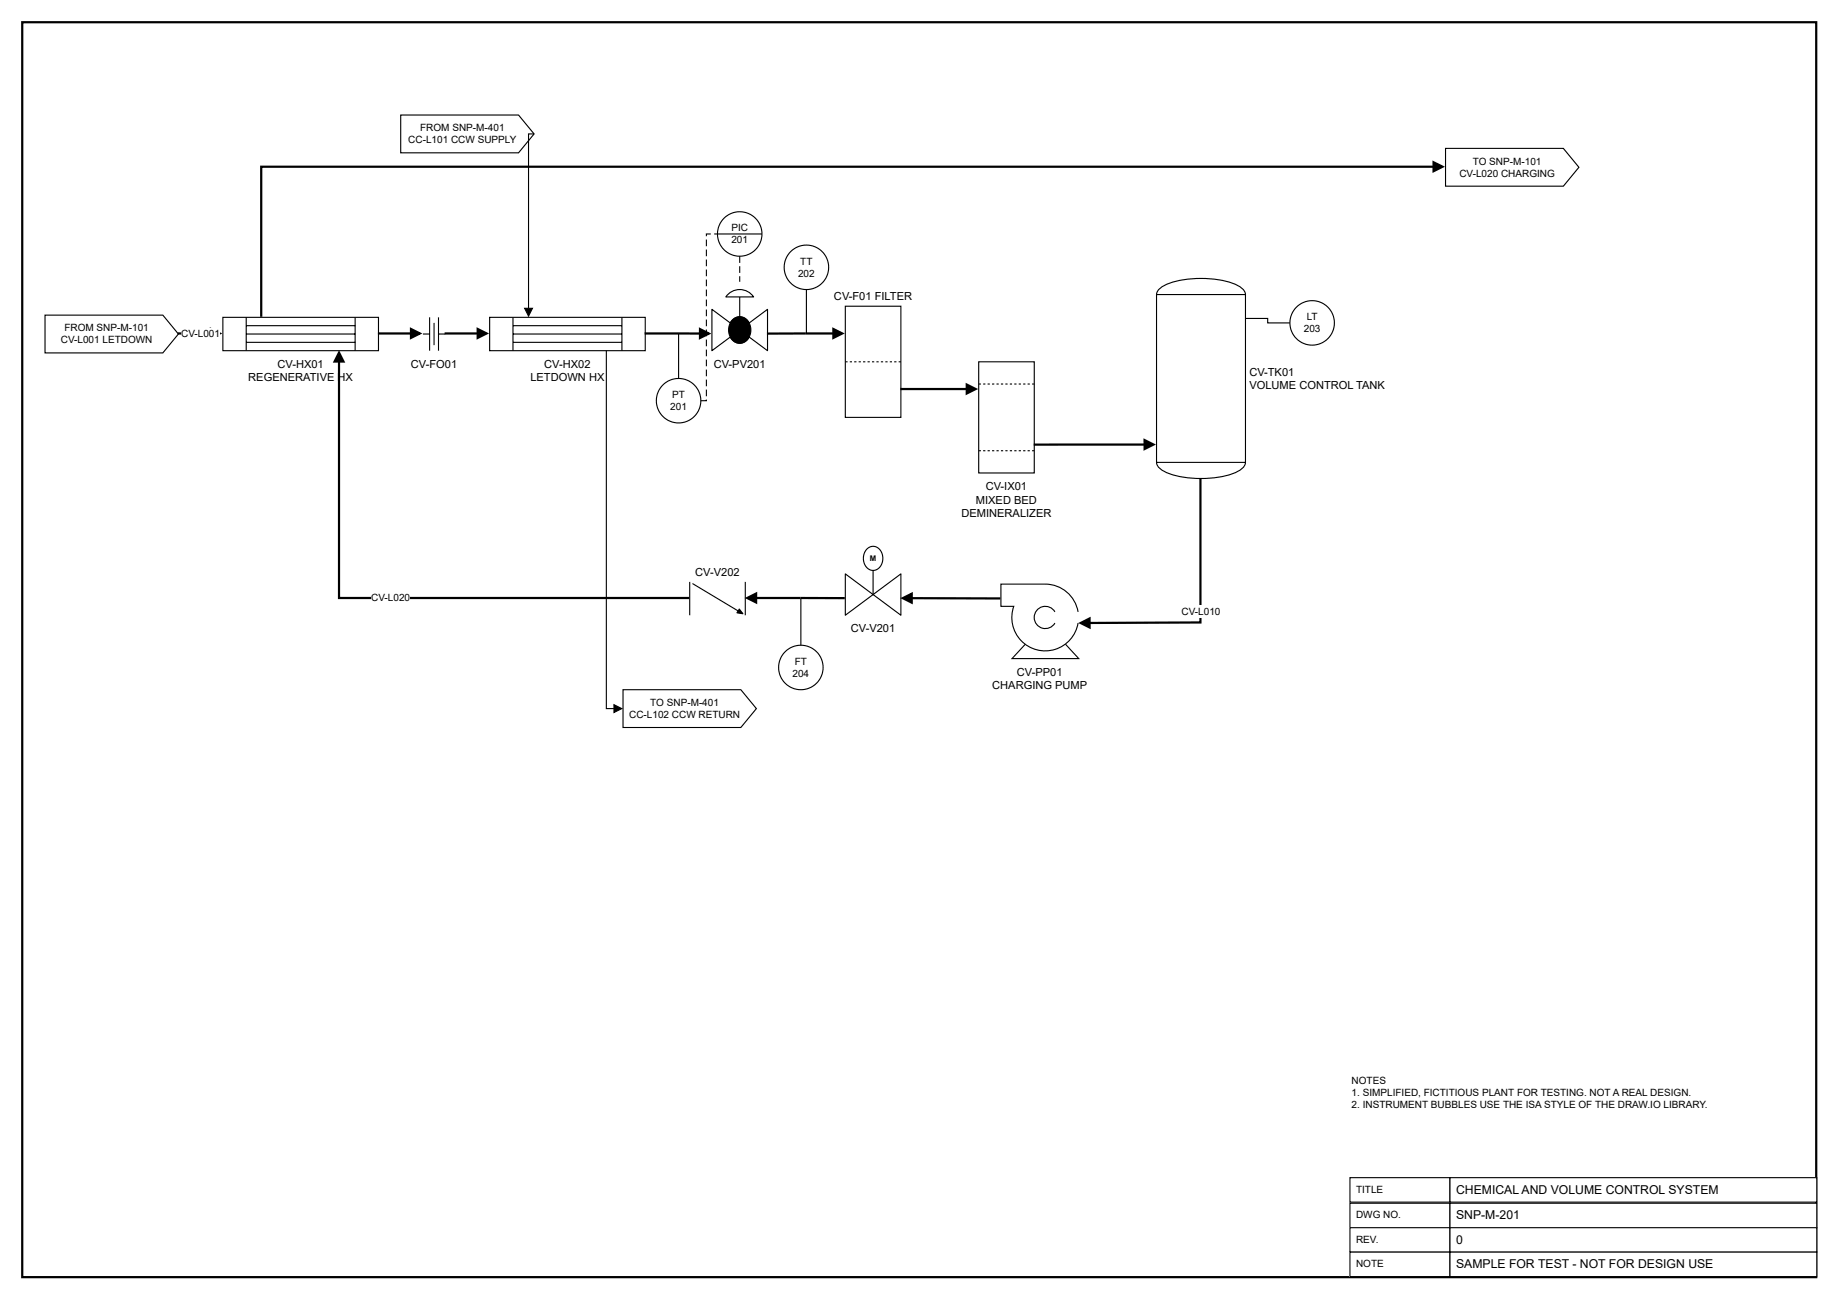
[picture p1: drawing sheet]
<svg xmlns="http://www.w3.org/2000/svg" width="420mm" height="297mm" viewBox="0 0 420 297" stroke-linecap="round" stroke-linejoin="round" font-family="sans-serif">
<path d="M5.1 5.1h409.2v286.2h-409.2z" fill="none" stroke="#000" stroke-width=".51"/>
<path d="M308 268.6h22.8v5.6h-22.8z" fill="#fff"/>
<path d="M308 268.6h22.8v5.6h-22.8z" fill="none" stroke="#000" stroke-width=".25"/>
<path d="M330.8 268.6h83.6v5.6h-83.6z" fill="#fff"/>
<path d="M330.8 268.6h83.6v5.6h-83.6z" fill="none" stroke="#000" stroke-width=".25"/>
<path d="M308 274.5h22.8v5.6h-22.8z" fill="#fff"/>
<path d="M308 274.5h22.8v5.6h-22.8z" fill="none" stroke="#000" stroke-width=".25"/>
<path d="M330.8 274.5h83.6v5.6h-83.6z" fill="#fff"/>
<path d="M330.8 274.5h83.6v5.6h-83.6z" fill="none" stroke="#000" stroke-width=".25"/>
<path d="M308 280.1h22.8v5.5h-22.8z" fill="#fff"/>
<path d="M308 280.1h22.8v5.5h-22.8z" fill="none" stroke="#000" stroke-width=".25"/>
<path d="M330.8 280.1h83.6v5.5h-83.6z" fill="#fff"/>
<path d="M330.8 280.1h83.6v5.5h-83.6z" fill="none" stroke="#000" stroke-width=".25"/>
<path d="M308 285.6h22.8v5.6h-22.8z" fill="#fff"/>
<path d="M308 285.6h22.8v5.6h-22.8z" fill="none" stroke="#000" stroke-width=".25"/>
<path d="M330.8 285.6h83.6v5.6h-83.6z" fill="#fff"/>
<path d="M330.8 285.6h83.6v5.6h-83.6z" fill="none" stroke="#000" stroke-width=".25"/>
<path d="M10.3 71.9h26.8l3.6 4.3-3.6 4.3h-26.8z" fill="#fff"/>
<path d="M10.3 71.9h26.8l3.6 4.3-3.6 4.3h-26.8z" fill="none" stroke="#000" stroke-width=".25"/>
<path d="M50.8 72.4h35.5v7.6h-35.5z" fill="#fff"/>
<path d="M50.8 72.4h35.5v7.6h-35.5zM56.2 72.4v7.6M56.2 74.3h24.8M56.2 76.2h24.8M56.2 78.1h24.8M81 72.4v7.6M96.5 76.2h1.5M98 72.4v7.6M99 73.7v5M100 76.2h1.6M100 72.4v7.6" fill="none" stroke="#000" stroke-width=".25"/>
<path d="M111.7 72.4h35.5v7.6h-35.5z" fill="#fff"/>
<path d="M111.7 72.4h35.5v7.6h-35.5zM117 72.4v7.6M117 74.3h24.9M117 76.2h24.9M117 78.1h24.9M141.9 72.4v7.6M168.7 67.7v7.6" fill="none" stroke="#000" stroke-width=".25"/>
<path d="M166 67.2a3.8 3.8 0 0 1 5.9 .5h-6.3z" fill="#fff"/>
<path d="M166 67.2a3.8 3.8 0 0 1 5.9 .5h-6.3z" fill="none" stroke="#000" stroke-width=".25"/>
<path d="M167.1 73a2.49 2.49 0 0 1 2.8-.4 2.49 2.49 0 0 1 1.4 2.5 2.6 2.6 0 0 1-1 2.6 2.6 2.6 0 0 1-2.8 .2 3.4 3.4 0 0 1-.4-4.9z" fill="#fff"/>
<path d="M167.1 73a2.49 2.49 0 0 1 2.8-.4 2.49 2.49 0 0 1 1.4 2.5 2.6 2.6 0 0 1-1 2.6 2.6 2.6 0 0 1-2.8 .2 3.4 3.4 0 0 1-.4-4.9z" fill="none" stroke="#000" stroke-width=".25"/>
<path d="M162.4 70.6l6.3 4.7-6.3 4.7zM168.7 75.3l6.4 4.7v-9.4z" fill="#fff"/>
<path d="M162.4 70.6l6.3 4.7-6.3 4.7zM167.1 73a2.49 2.49 0 0 1 2.8-.4 2.49 2.49 0 0 1 1.4 2.5 2.6 2.6 0 0 1-1 2.6 2.6 2.6 0 0 1-2.8 .2 3.4 3.4 0 0 1-.4-4.9zM168.7 75.3l6.4-4.7v9.4z" fill="none" stroke="#000" stroke-width=".25"/>
<path d="M167.1 73a2.49 2.49 0 0 1 2.8-.4 2.49 2.49 0 0 1 1.4 2.5 2.6 2.6 0 0 1-1 2.6 2.6 2.6 0 0 1-2.8 .2 3.4 3.4 0 0 1-.4-4.9z" fill="#000"/>
<path d="M192.8 69.9h12.7v25.3h-12.7z" fill="#fff"/>
<path d="M192.8 69.9h12.7v25.3h-12.7z" fill="none" stroke="#000" stroke-width=".25"/>
<path d="M192.8 82.4h.5v.3h-.5zM193.8 82.4h.6v.3h-.6zM194.9 82.4h.5v.3h-.5zM195.9 82.4h.5v.3h-.5zM196.9 82.4h.5v.3h-.5zM197.9 82.4h.5v.3h-.5zM198.9 82.4h.5v.3h-.5zM199.9 82.4h.5v.3h-.5zM200.9 82.4h.6v.3h-.6zM202 82.4h.5v.3h-.5zM203 82.4h.5v.3h-.5zM204 82.4h.5v.3h-.5zM205 82.4h.5v.3h-.5z" fill="#000"/>
<path d="M223.3 82.5h12.6v25.4h-12.6z" fill="#fff"/>
<path d="M223.3 82.5h12.6v25.4h-12.6z" fill="none" stroke="#000" stroke-width=".25"/>
<path d="M223.3 87.5h.5v.2h-.5zM224.3 87.5h.5v.2h-.5zM225.3 87.5h.5v.2h-.5zM226.3 87.5h.5v.2h-.5zM227.3 87.5h.5v.2h-.5zM228.3 87.5h.5v.2h-.5zM229.3 87.5h.6v.2h-.6zM230.4 87.5h.5v.2h-.5zM231.4 87.5h.5v.2h-.5zM232.4 87.5h.5v.2h-.5zM233.4 87.5h.5v.2h-.5zM234.4 87.5h.5v.2h-.5zM235.4 87.5h.5v.2h-.5zM223.3 102.7h.5v.2h-.5zM224.3 102.7h.5v.2h-.5zM225.3 102.7h.5v.2h-.5zM226.3 102.7h.5v.2h-.5zM227.3 102.7h.5v.2h-.5zM228.3 102.7h.5v.2h-.5zM229.3 102.7h.6v.2h-.6zM230.4 102.7h.5v.2h-.5zM231.4 102.7h.5v.2h-.5zM232.4 102.7h.5v.2h-.5zM233.4 102.7h.5v.2h-.5zM234.4 102.7h.5v.2h-.5zM235.4 102.7h.5v.2h-.5z" fill="#000"/>
<path d="M264.3 66.1a12.7 12.7 0 0 1 8.2-2.5 20.3 20.3 0 0 1 10 1.6 2.58 2.58 0 0 1 1.6 2v38.3a2.58 2.58 0 0 1-1.6 2 22.4 22.4 0 0 1-17 0 2.58 2.58 0 0 1-1.7-2v-38.3z" fill="#fff"/>
<path d="M263.8 67.2h20.3M264.3 66.1a12.7 12.7 0 0 1 8.2-2.5 20.3 20.3 0 0 1 10 1.6 2.58 2.58 0 0 1 1.6 2v38.3a2.58 2.58 0 0 1-1.6 2 22.4 22.4 0 0 1-17 0 2.58 2.58 0 0 1-1.7-2v-38.3zM263.8 105.5h20.3" fill="none" stroke="#000" stroke-width=".25"/>
<path d="M40.6 76.1h7.5M48.1 75.1l2 1-2 1z" fill="none" stroke="#000" stroke-width=".51"/>
<path d="M48.1 75.1l2 1-2 1z" fill="#000"/>
<path d="M41.3 74.8h8.9v2.8h-8.9z" fill="#fff"/>
<path d="M86.2 76.1h7.6M93.8 75.1l2 1-2 1zM101.4 76.1h7.6M109 75.1l2 1-2 1zM147.1 76.1h12.6M159.7 75.1l2 1-2 1zM190.1 75.1l2 1-2 1zM190.1 76.1h-15.1M205.4 88.7h15.1M220.5 87.7l2.1 1-2.1 1.1zM261.1 100.4l2 1-2 1zM261.1 101.4h-25.3" fill="none" stroke="#000" stroke-width=".51"/>
<path d="M93.8 75.1l2 1-2 1zM109 75.1l2 1-2 1zM159.7 75.1l2 1-2 1zM190.1 75.1l2 1-2 1zM220.5 87.7l2.1 1-2.1 1.1zM261.1 100.4l2 1-2 1z" fill="#000"/>
<circle cx="154.8" cy="91.4" r="5.1" fill="#fff"/>
<circle cx="154.8" cy="91.4" r="5.1" fill="none" stroke="#000" stroke-width=".25"/>
<circle cx="168.7" cy="53.4" r="5.1" fill="#fff"/>
<g fill="none" stroke="#000" stroke-width=".25">
<path d="M163.7 53.4h10.1M154.8 76.2v10.1"/>
<circle cx="168.7" cy="53.4" r="5.1"/>
</g>
<g fill="#000">
<path d="M168.6 58.4h.3v1.6h-.3zM168.6 60.7h.3v1.5h-.3zM168.6 63h.3v1.3h-.3z"/>
<path d="M159.9 91.3h1.2v.1l-.1-.2h.3v.3h-1.4zM161 88.9h.3v1.5h-.3zM161 86.6h.3v1.5h-.3zM161 84.3h.3v1.5h-.3zM161 82h.3v1.5h-.3zM161 79.7h.3v1.6h-.3zM161 77.5h.3v1.5h-.3zM161 75.2h.3v1.5h-.3zM161 72.9h.3v1.5h-.3zM161 70.6h.3v1.5h-.3zM161 68.3h.3v1.6h-.3zM161 66.1h.3v1.5h-.3zM161 63.8h.3v1.5h-.3zM161 61.5h.3v1.5h-.3zM161 59.2h.3v1.5h-.3zM161 56.9h.3v1.5h-.3zM161 54.6h.3v1.6h-.3zM161 53.2h1.2v.3h-1.1v-.1h.2v.5h-.3zM162.9 53.2h.8v.3h-.8z"/>
</g>
<circle cx="184" cy="61" r="5.1" fill="#fff"/>
<g fill="none" stroke="#000" stroke-width=".25">
<path d="M184 66.1v10.1"/>
<circle cx="184" cy="61" r="5.1"/>
</g>
<circle cx="299.3" cy="73.7" r="5.1" fill="#fff"/>
<g fill="none" stroke="#000" stroke-width=".25">
<path d="M284.1 72.6h5.1v1.1h5.1"/>
<circle cx="299.3" cy="73.7" r="5.1"/>
</g>
<path d="M233.9 146.9h9.1l3.1 3.3h-15.2z" fill="#fff"/>
<path d="M233.9 146.9l-3 3.3h15.2l-3.1-3.3" fill="none" stroke="#000" stroke-width=".25"/>
<path d="M228.3 133.2h10.2a7.6 7.6 0 0 1 7.5 7.5 7.6 7.6 0 0 1-7.2 7.8 7.6 7.6 0 0 1-7.5-10.2h-3z" fill="#fff"/>
<path d="M240.7 139.6a2.54 2.54 0 0 0-3.9-.7 2.54 2.54 0 0 0 0 3.9 2.54 2.54 0 0 0 3.9-.7M245.9 139.6a7.6 7.6 0 0 0-7.4-6.4h-10.2v5.1h3a7.6 7.6 0 0 0 5.2 9.9 7.6 7.6 0 0 0 9.4-6.1" fill="none" stroke="#000" stroke-width=".25"/>
<path d="M273.8 109v33l-25.2 .1M246.5 142.1l2-1 .1 2z" fill="none" stroke="#000" stroke-width=".51"/>
<path d="M246.5 142.1l2-1 .1 2z" fill="#000"/>
<g fill="#fff">
<path d="M269.5 138.2h8.9v2.8h-8.9z"/>
<path d="M197.8 125.2a2.2 2.2 0 0 1 2.5-.2 2.2 2.2 0 0 1 1.1 2.2 2.31 2.31 0 0 1-.9 2.3 2.31 2.31 0 0 1-2.4 .3 3.1 3.1 0 0 1-.3-4.6z"/>
</g>
<path d="M197.8 125.2a2.2 2.2 0 0 1 2.5-.2 2.2 2.2 0 0 1 1.1 2.2 2.31 2.31 0 0 1-.9 2.3 2.31 2.31 0 0 1-2.4 .3 3.1 3.1 0 0 1-.3-4.6zM199.2 130.1v5.5" fill="none" stroke="#000" stroke-width=".25"/>
<path d="M192.8 130.9l6.4 4.7-6.4 4.7zM199.2 135.6l6.3 4.7v-9.4z" fill="#fff"/>
<path d="M157.3 132.7v7.6M158 133.1l11.4 6.9M168.7 138.9l.8 1.1-1.4-.2zM170 132.7v7.6M192.8 130.9l6.4 4.7-6.4 4.7zM199.2 135.6l6.3-4.7v9.4z" fill="none" stroke="#000" stroke-width=".25"/>
<path d="M77.3 80.4l1.1 2.1h-2.1zM168.7 138.9l.8 1.1-1.4-.2zM170.5 136.4l2-1v2zM206 136.4l2-1v2.1z" fill="#000"/>
<path d="M77.3 80.4l1.1 2.1h-2.1zM77.3 82.5v53.9h79.9M170.5 136.4l2-1v2zM172.5 136.4h20.2M206 136.4l2-1v2.1zM208 136.5h20.2" fill="none" stroke="#000" stroke-width=".51"/>
<g fill="#fff">
<path d="M84.7 135.1h8.9v2.8h-8.9z"/>
<path d="M329.8 33.9h26.8l3.6 4.3-3.6 4.3h-26.8z"/>
</g>
<path d="M329.8 33.9h26.8l3.6 4.3-3.6 4.3h-26.8z" fill="none" stroke="#000" stroke-width=".25"/>
<path d="M327 37l2.1 1-2.1 1zM327 38h-267.4v34.3" fill="none" stroke="#000" stroke-width=".51"/>
<path d="M327 37l2.1 1-2.1 1z" fill="#000"/>
<circle cx="182.7" cy="152.3" r="5.1" fill="#fff"/>
<g fill="none" stroke="#000" stroke-width=".25">
<path d="M182.7 136.5v10.7"/>
<circle cx="182.7" cy="152.3" r="5.1"/>
</g>
<path d="M91.4 26.2h26.9l3.5 4.4-3.5 4.3h-26.9z" fill="#fff"/>
<path d="M91.4 26.2h26.9l3.5 4.4-3.5 4.3h-26.9zM121.8 30.6h-1.2v39.7M119.7 70.3h1.8l-.9 1.8z" fill="none" stroke="#000" stroke-width=".25"/>
<path d="M119.7 70.3h1.8l-.9 1.8z" fill="#000"/>
<path d="M142.1 157.3h26.9l3.6 4.3-3.6 4.4h-26.9z" fill="#fff"/>
<path d="M138.3 80v81.6h1.8M142.1 157.3h26.9l3.6 4.3-3.6 4.4h-26.9zM140.1 160.8l1.7 .8-1.7 .9z" fill="none" stroke="#000" stroke-width=".25"/>
<path d="M140.1 160.8l1.7 .8-1.7 .9z" fill="#000"/>
<g font-size="2.8">
<text x="332.2" y="272.3">CHEMICAL AND VOLUME CONTROL SYSTEM</text>
<text x="332.2" y="278.2">SNP-M-201</text>
<text x="332.2" y="283.7">0</text>
<text x="332.2" y="289.3">SAMPLE FOR TEST - NOT FOR DESIGN USE</text>
</g>
<g font-size="2.5">
<text x="190.3" y="68.5">CV-F01 FILTER</text>
<text x="63.3" y="83.9">CV-HX01</text>
<text x="93.7" y="83.9">CV-FO01</text>
<text x="124.2" y="83.9">CV-HX02</text>
<text x="162.8" y="83.9">CV-PV201</text>
<text x="56.6" y="87">REGENERATIVE HX</text>
<text x="121" y="87">LETDOWN HX</text>
<text x="285" y="85.7">CV-TK01</text>
<text x="285" y="88.7">VOLUME CONTROL TANK</text>
<text x="224.9" y="111.8">CV-IX01</text>
<text x="219.3" y="117.9">DEMINERALIZER</text>
<text x="222.6" y="114.9">MIXED BED</text>
<text x="158.6" y="131.3">CV-V202</text>
<text x="194.1" y="144.3">CV-V201</text>
<text x="232" y="154.2">CV-PP01</text>
<text x="226.4" y="157.2">CHARGING PUMP</text>
</g>
<g font-size="2.3">
<text x="95.8" y="29.9">FROM SNP-M-401</text>
<text x="93.1" y="32.7">CC-L101 CCW SUPPLY</text>
<text x="332.9" y="40.3">CV-L020 CHARGING</text>
<text x="336" y="37.5">TO SNP-M-101</text>
<text x="166.8" y="52.7">PIC</text>
<text x="166.8" y="55.5">201</text>
<text x="182.1" y="63.1">202</text>
<text x="182.6" y="60.3">TT</text>
<text x="14.7" y="75.6">FROM SNP-M-101</text>
<text x="41.3" y="76.8">CV-L001</text>
<text x="297.4" y="75.8">203</text>
<text x="298.1" y="73">LT</text>
<text x="13.9" y="78.4">CV-L001 LETDOWN</text>
<text x="152.9" y="93.6">201</text>
<text x="153.3" y="90.8">PT</text>
<text x="84.7" y="137.2">CV-L020</text>
<text x="269.5" y="140.2">CV-L010</text>
<text x="180.8" y="154.4">204</text>
<text x="181.3" y="151.6">FT</text>
<text x="148.4" y="161">TO SNP-M-401</text>
<text x="143.5" y="163.8">CC-L102 CCW RETURN</text>
<text x="308.3" y="247.2">NOTES</text>
<text x="308.3" y="250">1. SIMPLIFIED, FICTITIOUS PLANT FOR TESTING. NOT A REAL DESIGN.</text>
<text x="308.3" y="252.8">2. INSTRUMENT BUBBLES USE THE ISA STYLE OF THE DRAW.IO LIBRARY.</text>
<text x="309.3" y="272.1">TITLE</text>
<text x="309.3" y="277.9">DWG NO.</text>
<text x="309.3" y="283.5">REV.</text>
<text x="309.3" y="289.1">NOTE</text>
</g>
<text font-size="1.8" x="198.4" y="128">M</text>
</svg>
